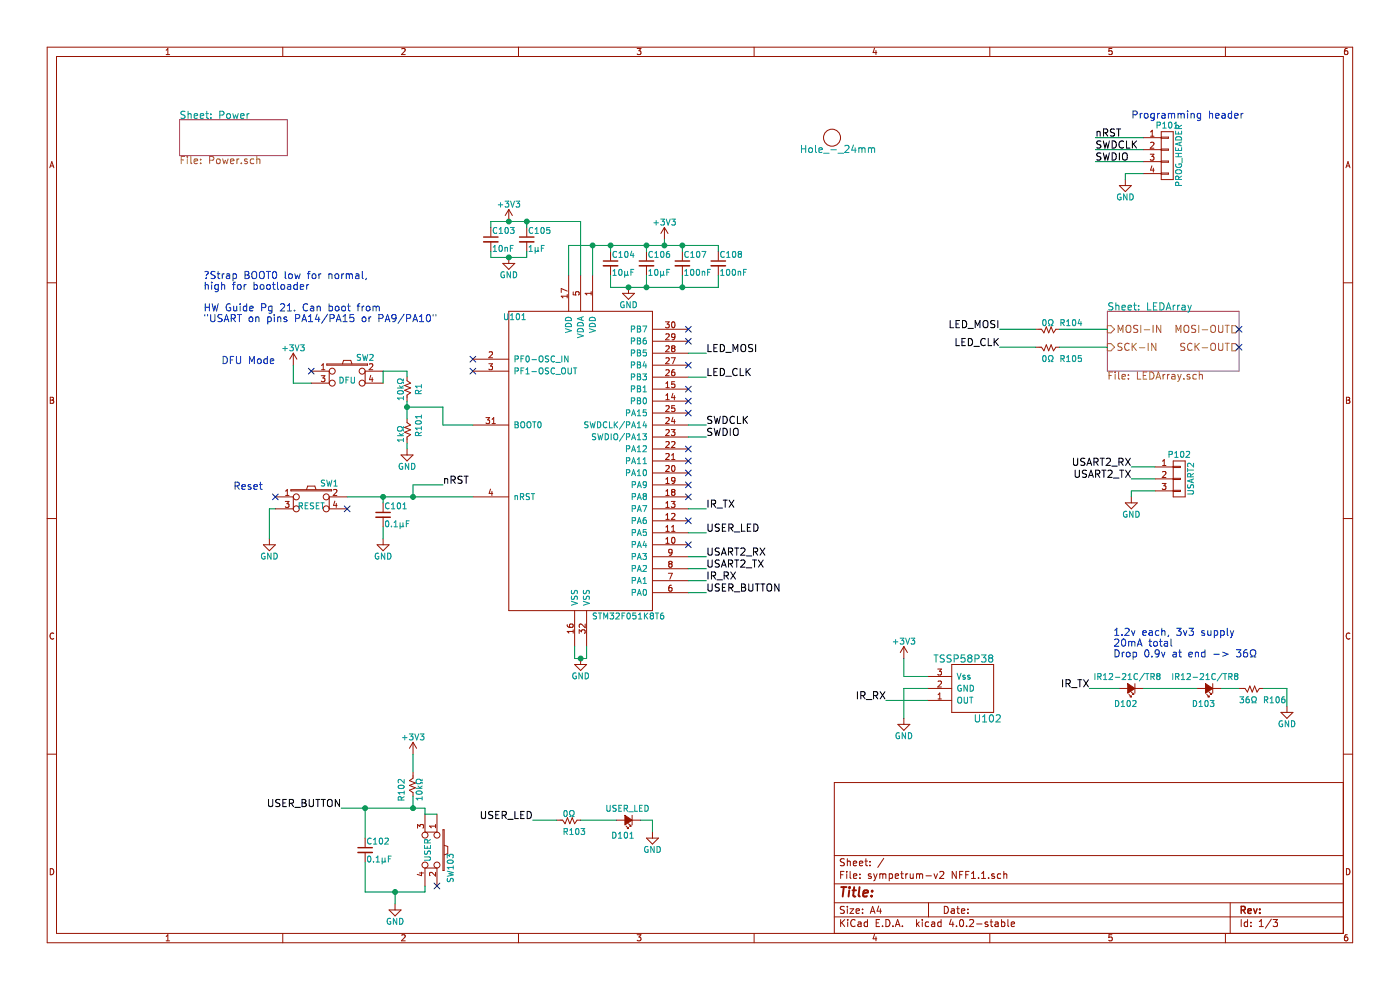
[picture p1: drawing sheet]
EESchema Schematic File Version 2
LIBS:power
LIBS:device
LIBS:transistors
LIBS:conn
LIBS:linear
LIBS:regul
LIBS:74xx
LIBS:cmos4000
LIBS:adc-dac
LIBS:memory
LIBS:xilinx
LIBS:microcontrollers
LIBS:dsp
LIBS:microchip
LIBS:analog_switches
LIBS:motorola
LIBS:texas
LIBS:intel
LIBS:audio
LIBS:interface
LIBS:digital-audio
LIBS:philips
LIBS:display
LIBS:cypress
LIBS:siliconi
LIBS:opto
LIBS:atmel
LIBS:contrib
LIBS:valves
LIBS:Borgel Custom
LIBS:sympetrum-v2 NFF1.1-cache
EELAYER 25 0
EELAYER END
$Descr A4 11693 8268
encoding utf-8
Sheet 1 3
Title ""
Date ""
Rev ""
Comp ""
Comment1 ""
Comment2 ""
Comment3 ""
Comment4 ""
$EndDescr
$Comp
L +3V3 #PWR01
U 1 1
P 5550 2000
F 0 "#PWR01" H 5550 1850 50  0001 C CNN
F 1 "+3V3" H 5550 2140 50  0000 C CNN
F 2 "" H 5550 2000 50  0000 C CNN
F 3 "" H 5550 2000 50  0000 C CNN
	1    5550 2000
	1    0    0    -1  
$EndComp
$Comp
L C_Small C103
U 1 1
P 4100 2000
F 0 "C103" H 4110 2070 50  0000 L CNN
F 1 "10nF" H 4110 1920 50  0000 L CNN
F 2 "Capacitors_SMD:C_0805" H 4100 2000 50  0001 C CNN
F 3 "" H 4100 2000 50  0000 C CNN
	1    4100 2000
	1    0    0    -1  
$EndComp
$Comp
L C_Small C104
U 1 1
P 5100 2200
F 0 "C104" H 5110 2270 50  0000 L CNN
F 1 "10µF" H 5110 2120 50  0000 L CNN
F 2 "Capacitors_SMD:C_0805" H 5100 2200 50  0001 C CNN
F 3 "" H 5100 2200 50  0000 C CNN
	1    5100 2200
	1    0    0    -1  
$EndComp
$Comp
L GND #PWR02
U 1 1
P 5250 2400
F 0 "#PWR02" H 5250 2150 50  0001 C CNN
F 1 "GND" H 5250 2250 50  0000 C CNN
F 2 "" H 5250 2400 50  0000 C CNN
F 3 "" H 5250 2400 50  0000 C CNN
	1    5250 2400
	1    0    0    -1  
$EndComp
$Comp
L C_Small C105
U 1 1
P 4400 2000
F 0 "C105" H 4410 2070 50  0000 L CNN
F 1 "1µF" H 4410 1920 50  0000 L CNN
F 2 "Capacitors_SMD:C_0805" H 4400 2000 50  0001 C CNN
F 3 "" H 4400 2000 50  0000 C CNN
	1    4400 2000
	1    0    0    -1  
$EndComp
$Comp
L GND #PWR03
U 1 1
P 4850 5500
F 0 "#PWR03" H 4850 5250 50  0001 C CNN
F 1 "GND" H 4850 5350 50  0000 C CNN
F 2 "" H 4850 5500 50  0000 C CNN
F 3 "" H 4850 5500 50  0000 C CNN
	1    4850 5500
	1    0    0    -1  
$EndComp
Text Notes 1700 2700 0    60   ~ 0
?Strap BOOT0 low for normal,\nhigh for bootloader\n\nHW Guide Pg 21. Can boot from\n"USART on pins PA14/PA15 or PA9/PA10"
NoConn ~ 3950 3000
NoConn ~ 3950 3100
$Comp
L STM32F051K8T6 U101
U 1 1
P 4850 4000
F 0 "U101" H 4300 5350 50  0000 C CNN
F 1 "STM32F051K8T6" H 5250 2850 50  0000 C CNN
F 2 "Housings_QFP:LQFP-32_7x7mm_Pitch0.8mm" H 5100 2350 50  0001 C CNN
F 3 "" H 5250 2550 50  0001 C CNN
F 4 "497-12892-ND" H 5250 2450 50  0001 C CNN "DigiKey"
	1    4850 4000
	1    0    0    -1  
$EndComp
$Comp
L C_Small C101
U 1 1
P 3200 4300
F 0 "C101" H 3210 4370 50  0000 L CNN
F 1 "0.1µF" H 3210 4220 50  0000 L CNN
F 2 "Capacitors_SMD:C_0805" H 3200 4300 50  0001 C CNN
F 3 "" H 3200 4300 50  0000 C CNN
	1    3200 4300
	1    0    0    -1  
$EndComp
$Comp
L GND #PWR04
U 1 1
P 3200 4500
F 0 "#PWR04" H 3200 4250 50  0001 C CNN
F 1 "GND" H 3200 4350 50  0000 C CNN
F 2 "" H 3200 4500 50  0000 C CNN
F 3 "" H 3200 4500 50  0000 C CNN
	1    3200 4500
	1    0    0    -1  
$EndComp
Text Label 3700 4050 0    60   ~ 0
nRST
Text Label 9150 1150 0    60   ~ 0
nRST
$Comp
L CONN_01X04 P101
U 1 1
P 9750 1300
F 0 "P101" H 9750 1550 50  0000 C CNN
F 1 "PROG_HEADER" V 9850 1300 50  0000 C CNN
F 2 "Pin_Headers:Pin_Header_Straight_1x04" H 9750 1300 50  0001 C CNN
F 3 "" H 9750 1300 50  0000 C CNN
	1    9750 1300
	1    0    0    -1  
$EndComp
$Comp
L GND #PWR05
U 1 1
P 9400 1500
F 0 "#PWR05" H 9400 1250 50  0001 C CNN
F 1 "GND" H 9400 1350 50  0000 C CNN
F 2 "" H 9400 1500 50  0000 C CNN
F 3 "" H 9400 1500 50  0000 C CNN
	1    9400 1500
	1    0    0    -1  
$EndComp
Text Notes 9450 1000 0    60   ~ 0
Programming header
Text Label 5900 3550 0    60   ~ 0
SWDCLK
Text Label 5900 3650 0    60   ~ 0
SWDIO
Text Label 9150 1250 0    60   ~ 0
SWDCLK
Text Label 9150 1350 0    60   ~ 0
SWDIO
$Comp
L GND #PWR06
U 1 1
P 3400 3750
F 0 "#PWR06" H 3400 3500 50  0001 C CNN
F 1 "GND" H 3400 3600 50  0000 C CNN
F 2 "" H 3400 3750 50  0000 C CNN
F 3 "" H 3400 3750 50  0000 C CNN
	1    3400 3750
	1    0    0    -1  
$EndComp
$Comp
L +3V3 #PWR07
U 1 1
P 2450 3050
F 0 "#PWR07" H 2450 2900 50  0001 C CNN
F 1 "+3V3" H 2450 3190 50  0000 C CNN
F 2 "" H 2450 3050 50  0000 C CNN
F 3 "" H 2450 3050 50  0000 C CNN
	1    2450 3050
	1    0    0    -1  
$EndComp
Text Notes 1850 3050 0    60   ~ 0
DFU Mode
Text Label 8350 2900 2    60   ~ 0
LED_CLK
Text Label 8350 2750 2    60   ~ 0
LED_MOSI
$Comp
L GND #PWR08
U 1 1
P 2250 4500
F 0 "#PWR08" H 2250 4250 50  0001 C CNN
F 1 "GND" H 2250 4350 50  0000 C CNN
F 2 "" H 2250 4500 50  0000 C CNN
F 3 "" H 2250 4500 50  0000 C CNN
	1    2250 4500
	1    0    0    -1  
$EndComp
Text Notes 1950 4100 0    60   ~ 0
Reset
Text Label 5900 2950 0    60   ~ 0
LED_MOSI
Text Label 5900 3150 0    60   ~ 0
LED_CLK
NoConn ~ 5750 3850
$Sheet
S 9250 2600 1100 500 
U 589A9E1F
F0 "LEDArray" 60
F1 "LEDArray.sch" 60
F2 "MOSI-IN" I L 9250 2750 60 
F3 "SCK-IN" I L 9250 2900 60 
F4 "SCK-OUT" O R 10350 2900 60 
F5 "MOSI-OUT" O R 10350 2750 60 
$EndSheet
$Comp
L Led_Small D101
U 1 1
P 5250 6850
F 0 "D101" H 5200 6975 50  0000 L CNN
F 1 "USER_LED" H 5075 6750 50  0000 L CNN
F 2 "LEDs:LED_0805" V 5250 6850 50  0001 C CNN
F 3 "" V 5250 6850 50  0000 C CNN
	1    5250 6850
	-1   0    0    1   
$EndComp
Text Label 5900 4450 0    60   ~ 0
USER_LED
Text Label 5900 4950 0    60   ~ 0
USER_BUTTON
Text Label 4450 6850 2    60   ~ 0
USER_LED
Text Label 2850 6750 2    60   ~ 0
USER_BUTTON
$Comp
L GND #PWR09
U 1 1
P 5450 6950
F 0 "#PWR09" H 5450 6700 50  0001 C CNN
F 1 "GND" H 5450 6800 50  0000 C CNN
F 2 "" H 5450 6950 50  0000 C CNN
F 3 "" H 5450 6950 50  0000 C CNN
	1    5450 6950
	1    0    0    -1  
$EndComp
$Comp
L GND #PWR010
U 1 1
P 3300 7550
F 0 "#PWR010" H 3300 7300 50  0001 C CNN
F 1 "GND" H 3300 7400 50  0000 C CNN
F 2 "" H 3300 7550 50  0000 C CNN
F 3 "" H 3300 7550 50  0000 C CNN
	1    3300 7550
	1    0    0    -1  
$EndComp
$Comp
L R_Squig_Small R103
U 1 1
P 4750 6850
F 0 "R103" V 4850 6800 50  0000 L CNN
F 1 "0Ω" V 4700 6800 50  0000 L CNN
F 2 "Resistors_SMD:R_0805" H 4750 6850 50  0001 C CNN
F 3 "" H 4750 6850 50  0000 C CNN
	1    4750 6850
	0    1    1    0   
$EndComp
$Comp
L R_Squig_Small R105
U 1 1
P 8750 2900
F 0 "R105" V 8850 3000 50  0000 L CNN
F 1 "0Ω" V 8850 2850 50  0000 L CNN
F 2 "Resistors_SMD:R_0805" H 8750 2900 50  0001 C CNN
F 3 "" H 8750 2900 50  0000 C CNN
	1    8750 2900
	0    1    1    0   
$EndComp
$Comp
L R_Squig_Small R104
U 1 1
P 8750 2750
F 0 "R104" V 8700 2850 50  0000 L CNN
F 1 "0Ω" V 8700 2700 50  0000 L CNN
F 2 "Resistors_SMD:R_0805" H 8750 2750 50  0001 C CNN
F 3 "" H 8750 2750 50  0000 C CNN
	1    8750 2750
	0    1    1    0   
$EndComp
$Comp
L R_Squig_Small R102
U 1 1
P 3450 6550
F 0 "R102" V 3550 6500 50  0000 L CNN
F 1 "10kΩ" V 3400 6500 50  0000 L CNN
F 2 "Resistors_SMD:R_0805" H 3450 6550 50  0001 C CNN
F 3 "" H 3450 6550 50  0000 C CNN
	1    3450 6550
	-1   0    0    1   
$EndComp
$Comp
L +3V3 #PWR011
U 1 1
P 3450 6300
F 0 "#PWR011" H 3450 6150 50  0001 C CNN
F 1 "+3V3" H 3450 6440 50  0000 C CNN
F 2 "" H 3450 6300 50  0000 C CNN
F 3 "" H 3450 6300 50  0000 C CNN
	1    3450 6300
	1    0    0    -1  
$EndComp
$Comp
L C_Small C102
U 1 1
P 3050 7100
F 0 "C102" H 3060 7170 50  0000 L CNN
F 1 "0.1µF" H 3060 7020 50  0000 L CNN
F 2 "Capacitors_SMD:C_0805" H 3050 7100 50  0001 C CNN
F 3 "" H 3050 7100 50  0000 C CNN
	1    3050 7100
	1    0    0    -1  
$EndComp
$Comp
L SW_PUSH_AX SW103
U 1 1
P 3650 7100
F 0 "SW103" H 3800 7210 50  0000 C CNN
F 1 "USER" H 3650 7020 50  0000 C CNN
F 2 "Borgel Custom:SW_SPST_EVQP0_DPLIT" H 3650 6750 50  0001 C CNN
F 3 "From Aliexpress" H 3650 6850 50  0001 C CNN
	1    3650 7100
	0    1    1    0   
$EndComp
$Comp
L IR12-21C/TR8 D102
U 1 1
P 9450 5750
F 0 "D102" H 9400 5875 50  0000 L CNN
F 1 "IR12-21C/TR8" H 9200 5650 50  0000 L CNN
F 2 "Borgel Custom:Everlight-IR12-21C-TR8" H 9650 5550 50  0001 C CNN
F 3 "http://www.everlight.com/file/ProductFile/201407052109428668.pdf" H 9500 5450 60  0001 C CNN
F 4 "1080-1351-1-ND" H 9500 5975 60  0001 C CNN "DigiKey"
	1    9450 5750
	-1   0    0    1   
$EndComp
$Comp
L IR12-21C/TR8 D103
U 1 1
P 10100 5750
F 0 "D103" H 10050 5875 50  0000 L CNN
F 1 "IR12-21C/TR8" H 9850 5650 50  0000 L CNN
F 2 "Borgel Custom:Everlight-IR12-21C-TR8" H 10300 5550 50  0001 C CNN
F 3 "http://www.everlight.com/file/ProductFile/201407052109428668.pdf" H 10150 5450 60  0001 C CNN
F 4 "1080-1351-1-ND" H 10150 5975 60  0001 C CNN "DigiKey"
	1    10100 5750
	-1   0    0    1   
$EndComp
$Comp
L TSSP58P38 U102
U 1 1
P 8050 5750
F 0 "U102" H 7850 6000 60  0000 C CNN
F 1 "TSSP58P38" H 8050 5500 60  0000 C CNN
F 2 "Borgel Custom:TO-220_Neutral123_Vertical_LayDown" H 7800 5300 60  0001 C CNN
F 3 "http://www.vishay.com/docs/82476/tssp58p38.pdf" H 7450 5150 60  0001 C CNN
F 4 "TSSP58P38-ND" H 8150 5400 60  0001 C CNN "DigiKey"
	1    8050 5750
	-1   0    0    1   
$EndComp
$Comp
L +3V3 #PWR012
U 1 1
P 7550 5500
F 0 "#PWR012" H 7550 5350 50  0001 C CNN
F 1 "+3V3" H 7550 5640 50  0000 C CNN
F 2 "" H 7550 5500 50  0000 C CNN
F 3 "" H 7550 5500 50  0000 C CNN
	1    7550 5500
	1    0    0    -1  
$EndComp
$Comp
L GND #PWR013
U 1 1
P 7550 6000
F 0 "#PWR013" H 7550 5750 50  0001 C CNN
F 1 "GND" H 7550 5850 50  0000 C CNN
F 2 "" H 7550 6000 50  0000 C CNN
F 3 "" H 7550 6000 50  0000 C CNN
	1    7550 6000
	1    0    0    -1  
$EndComp
Text Label 7400 5850 2    60   ~ 0
IR_RX
Text Label 9100 5750 2    60   ~ 0
IR_TX
Text Label 5900 4850 0    60   ~ 0
IR_RX
Text Label 5900 4250 0    60   ~ 0
IR_TX
Text Notes 9300 5500 0    60   ~ 0
1.2v each, 3v3 supply\n20mA total\nDrop 0.9v at end -> 36Ω
$Comp
L R_Squig_Small R106
U 1 1
P 10450 5750
F 0 "R106" V 10550 5850 50  0000 L CNN
F 1 "36Ω" V 10550 5650 50  0000 L CNN
F 2 "Resistors_SMD:R_0805" H 10450 5750 50  0001 C CNN
F 3 "" H 10450 5750 50  0000 C CNN
	1    10450 5750
	0    1    1    0   
$EndComp
$Comp
L GND #PWR014
U 1 1
P 10750 5900
F 0 "#PWR014" H 10750 5650 50  0001 C CNN
F 1 "GND" H 10750 5750 50  0000 C CNN
F 2 "" H 10750 5900 50  0000 C CNN
F 3 "" H 10750 5900 50  0000 C CNN
	1    10750 5900
	1    0    0    -1  
$EndComp
$Sheet
S 1500 1000 900  300 
U 589ACC17
F0 "Power" 60
F1 "Power.sch" 60
$EndSheet
NoConn ~ 5750 2750
NoConn ~ 5750 2850
NoConn ~ 5750 3050
NoConn ~ 5750 3250
NoConn ~ 5750 3350
NoConn ~ 5750 3450
NoConn ~ 5750 3750
NoConn ~ 5750 3950
NoConn ~ 5750 4350
NoConn ~ 5750 4550
NoConn ~ 5750 4050
NoConn ~ 5750 4150
NoConn ~ 10350 2750
NoConn ~ 10350 2900
$Comp
L SW_PUSH_AX SW1
U 1 1
P 2600 4150
F 0 "SW1" H 2750 4260 50  0000 C CNN
F 1 "RESET" H 2600 4070 50  0000 C CNN
F 2 "Borgel Custom:SW_SPST_EVQP0_DPLIT" H 2600 3800 50  0001 C CNN
F 3 "From Aliexpress" H 2600 3900 50  0001 C CNN
	1    2600 4150
	1    0    0    -1  
$EndComp
$Comp
L SW_PUSH_AX SW2
U 1 1
P 2900 3100
F 0 "SW2" H 3050 3210 50  0000 C CNN
F 1 "DFU" H 2900 3020 50  0000 C CNN
F 2 "Borgel Custom:SW_SPST_EVQP0_DPLIT" H 2900 2750 50  0001 C CNN
F 3 "From Aliexpress" H 2900 2850 50  0001 C CNN
	1    2900 3100
	1    0    0    -1  
$EndComp
$Comp
L R_Squig_Small R1
U 1 1
P 3400 3250
F 0 "R1" V 3500 3200 50  0000 L CNN
F 1 "10kΩ" V 3350 3150 50  0000 L CNN
F 2 "Resistors_SMD:R_0805" H 3400 3250 50  0001 C CNN
F 3 "" H 3400 3250 50  0000 C CNN
	1    3400 3250
	1    0    0    -1  
$EndComp
$Comp
L CONN_01X03 P102
U 1 1
P 9850 4000
F 0 "P102" H 9850 4200 50  0000 C CNN
F 1 "USART2" V 9950 4000 50  0000 C CNN
F 2 "Pin_Headers:Pin_Header_Straight_1x03" H 9850 4000 50  0001 C CNN
F 3 "" H 9850 4000 50  0000 C CNN
	1    9850 4000
	1    0    0    -1  
$EndComp
$Comp
L GND #PWR015
U 1 1
P 9450 4150
F 0 "#PWR015" H 9450 3900 50  0001 C CNN
F 1 "GND" H 9450 4000 50  0000 C CNN
F 2 "" H 9450 4150 50  0000 C CNN
F 3 "" H 9450 4150 50  0000 C CNN
	1    9450 4150
	1    0    0    -1  
$EndComp
Text Label 5900 4750 0    60   ~ 0
USART2_TX
Text Label 5900 4650 0    60   ~ 0
USART2_RX
Text Label 9450 3900 2    60   ~ 0
USART2_RX
Text Label 9450 4000 2    60   ~ 0
USART2_TX
$Comp
L C_Small C106
U 1 1
P 5400 2200
F 0 "C106" H 5410 2270 50  0000 L CNN
F 1 "10µF" H 5410 2120 50  0000 L CNN
F 2 "Capacitors_SMD:C_0805" H 5400 2200 50  0001 C CNN
F 3 "" H 5400 2200 50  0000 C CNN
	1    5400 2200
	1    0    0    -1  
$EndComp
$Comp
L C_Small C107
U 1 1
P 5700 2200
F 0 "C107" H 5710 2270 50  0000 L CNN
F 1 "100nF" H 5710 2120 50  0000 L CNN
F 2 "Capacitors_SMD:C_0805" H 5700 2200 50  0001 C CNN
F 3 "" H 5700 2200 50  0000 C CNN
	1    5700 2200
	1    0    0    -1  
$EndComp
$Comp
L C_Small C108
U 1 1
P 6000 2200
F 0 "C108" H 6010 2270 50  0000 L CNN
F 1 "100nF" H 6010 2120 50  0000 L CNN
F 2 "Capacitors_SMD:C_0805" H 6000 2200 50  0001 C CNN
F 3 "" H 6000 2200 50  0000 C CNN
	1    6000 2200
	1    0    0    -1  
$EndComp
$Comp
L +3V3 #PWR016
U 1 1
P 4250 1850
F 0 "#PWR016" H 4250 1700 50  0001 C CNN
F 1 "+3V3" H 4250 1990 50  0000 C CNN
F 2 "" H 4250 1850 50  0000 C CNN
F 3 "" H 4250 1850 50  0000 C CNN
	1    4250 1850
	1    0    0    -1  
$EndComp
$Comp
L GND #PWR017
U 1 1
P 4250 2150
F 0 "#PWR017" H 4250 1900 50  0001 C CNN
F 1 "GND" H 4250 2000 50  0000 C CNN
F 2 "" H 4250 2150 50  0000 C CNN
F 3 "" H 4250 2150 50  0000 C CNN
	1    4250 2150
	1    0    0    -1  
$EndComp
NoConn ~ 2900 4250
Wire Wire Line
	8350 2750 8650 2750
Wire Wire Line
	8350 2900 8650 2900
Wire Wire Line
	8850 2750 9250 2750
Wire Wire Line
	8850 2900 9250 2900
Wire Wire Line
	5750 3650 5900 3650
Wire Wire Line
	5900 3550 5750 3550
Wire Wire Line
	9400 1450 9400 1500
Wire Wire Line
	9550 1450 9400 1450
Wire Wire Line
	9150 1350 9550 1350
Wire Wire Line
	9150 1250 9550 1250
Wire Wire Line
	9550 1150 9150 1150
Connection ~ 3450 4150
Wire Wire Line
	3450 4050 3700 4050
Wire Wire Line
	3450 4150 3450 4050
Connection ~ 4850 5500
Wire Wire Line
	4900 5500 4900 5400
Wire Wire Line
	4800 5500 4900 5500
Wire Wire Line
	4800 5400 4800 5500
Connection ~ 5400 2400
Wire Wire Line
	5700 2400 5700 2300
Connection ~ 5400 2050
Wire Wire Line
	5700 2050 5700 2100
Connection ~ 5250 2400
Wire Wire Line
	5400 2400 5400 2300
Wire Wire Line
	5100 2400 6000 2400
Wire Wire Line
	5100 2300 5100 2400
Connection ~ 5100 2050
Wire Wire Line
	5400 2050 5400 2100
Connection ~ 4950 2050
Wire Wire Line
	5100 2050 5100 2100
Wire Wire Line
	4750 2050 6000 2050
Wire Wire Line
	4750 2300 4750 2050
Wire Wire Line
	2900 4150 3950 4150
Wire Wire Line
	5750 3150 5900 3150
Wire Wire Line
	5750 4250 5900 4250
Wire Wire Line
	5900 4950 5750 4950
Wire Wire Line
	5750 4850 5900 4850
Wire Wire Line
	4450 6850 4650 6850
Wire Wire Line
	4850 6850 5150 6850
Wire Wire Line
	5350 6850 5450 6850
Wire Wire Line
	5450 6850 5450 6950
Wire Wire Line
	3050 7200 3050 7450
Wire Wire Line
	3450 6300 3450 6450
Wire Wire Line
	3300 7450 3300 7550
Connection ~ 3300 7450
Wire Wire Line
	7550 5500 7550 5650
Wire Wire Line
	7550 5650 7750 5650
Wire Wire Line
	5900 4450 5750 4450
Wire Wire Line
	5750 2950 5900 2950
Wire Wire Line
	10750 5900 10750 5750
Wire Wire Line
	10750 5750 10550 5750
Wire Wire Line
	10350 5750 10200 5750
Wire Wire Line
	10000 5750 9550 5750
Wire Wire Line
	9350 5750 9100 5750
Wire Wire Line
	7750 5750 7550 5750
Wire Wire Line
	7550 5750 7550 6000
Wire Wire Line
	7750 5850 7400 5850
Wire Wire Line
	3400 3100 3400 3150
Wire Wire Line
	5750 4750 5900 4750
Wire Wire Line
	5900 4650 5750 4650
Wire Wire Line
	9650 4100 9450 4100
Wire Wire Line
	9450 4100 9450 4150
Wire Wire Line
	9450 4000 9650 4000
Wire Wire Line
	9650 3900 9450 3900
Wire Wire Line
	6000 2050 6000 2100
Connection ~ 5700 2050
Wire Wire Line
	6000 2400 6000 2300
Connection ~ 5700 2400
Wire Wire Line
	4100 2100 4100 2150
Wire Wire Line
	4100 2150 4400 2150
Wire Wire Line
	4400 2150 4400 2100
Connection ~ 4250 2150
Wire Wire Line
	4400 1850 4400 1900
Wire Wire Line
	4100 1850 4850 1850
Wire Wire Line
	4100 1850 4100 1900
Connection ~ 4250 1850
Wire Wire Line
	4850 1850 4850 2300
Connection ~ 4400 1850
Wire Wire Line
	5550 2000 5550 2050
Connection ~ 5550 2050
Wire Wire Line
	4950 2300 4950 2050
Wire Wire Line
	3200 4200 3200 4150
Connection ~ 3200 4150
Wire Wire Line
	3200 4400 3200 4500
Wire Wire Line
	3400 3100 3200 3100
Wire Wire Line
	3050 7000 3050 6750
Wire Wire Line
	3450 6750 3450 6650
Connection ~ 3450 6750
Connection ~ 3050 6750
Wire Wire Line
	2450 3050 2450 3200
Wire Wire Line
	2450 3200 2600 3200
Wire Wire Line
	3200 3100 3200 3200
NoConn ~ 2600 3100
Wire Wire Line
	3550 6750 3550 6800
Wire Wire Line
	2850 6750 3550 6750
Wire Wire Line
	3550 6800 3650 6800
Wire Wire Line
	2300 4250 2250 4250
Wire Wire Line
	2250 4250 2250 4500
NoConn ~ 2300 4150
$Comp
L R_Squig_Small R101
U 1 1
P 3400 3600
F 0 "R101" V 3500 3550 50  0000 L CNN
F 1 "1kΩ" V 3350 3500 50  0000 L CNN
F 2 "Resistors_SMD:R_0805" H 3400 3600 50  0001 C CNN
F 3 "" H 3400 3600 50  0000 C CNN
	1    3400 3600
	1    0    0    -1  
$EndComp
Wire Wire Line
	3400 3700 3400 3750
Wire Wire Line
	3400 3350 3400 3500
Wire Wire Line
	3400 3400 3700 3400
Wire Wire Line
	3700 3400 3700 3550
Wire Wire Line
	3700 3550 3950 3550
Connection ~ 3400 3400
$Comp
L Hole_-_24mm H101
U 1 1
P 6950 1050
F 0 "H101" H 7100 950 60  0001 C CNN
F 1 "Hole_-_24mm" H 7000 850 60  0000 C CNN
F 2 "Borgel Custom:Hole-24mm" H 6900 800 60  0001 C CNN
F 3 "" H 7100 950 60  0000 C CNN
	1    6950 1050
	1    0    0    -1  
$EndComp
Wire Wire Line
	3550 7450 3550 7400
Wire Wire Line
	3050 7450 3550 7450
NoConn ~ 3650 7400
$EndSCHEMATC
